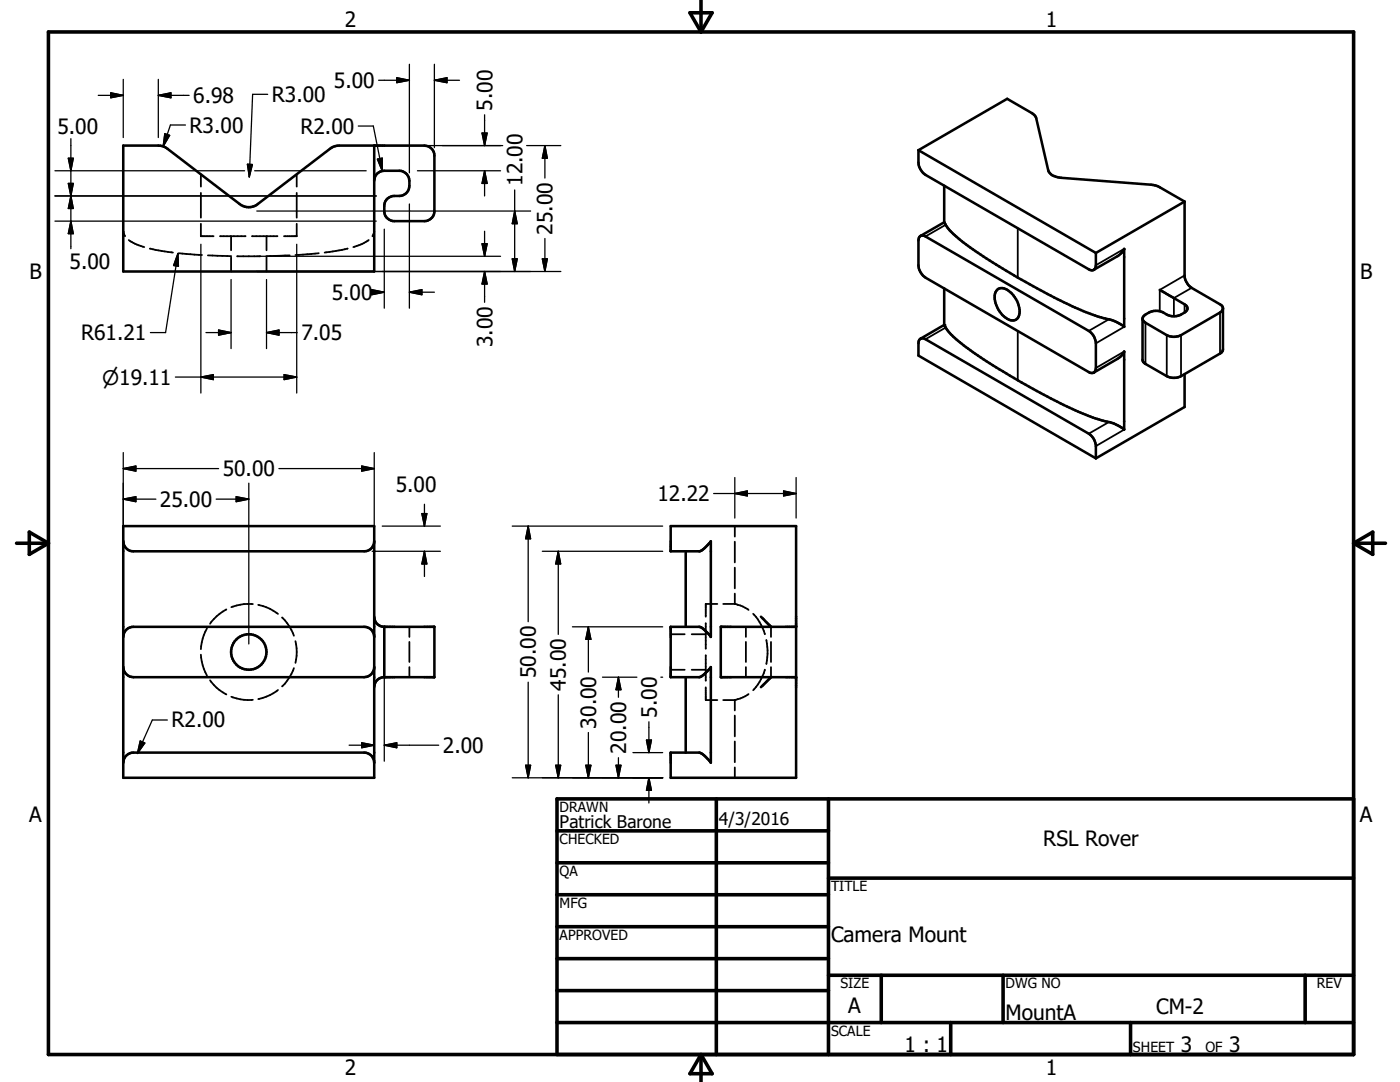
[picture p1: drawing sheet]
<svg xmlns="http://www.w3.org/2000/svg" width="279mm" height="216mm" viewBox="0 0 279 216" stroke-linecap="round" stroke-linejoin="round" font-family="sans-serif">
<g fill="none" stroke="#000" stroke-width=".51">
<path d="M74.7 29.1v25.1h-50.1v-25.1h7l1.2 .2 15 11.4a2.91 2.91 0 0 0 3.7 0l15-11.4 1.2-.2h17a2.03 2.03 0 0 1 2 2v11a1.99 1.99 0 0 1-2 2h-6a2.03 2.03 0 0 1-2-2 2.42 2.42 0 0 1 1-2.7 3.6 3.6 0 0 1 2.3-.3 2.04 2.04 0 0 0 1.7-2 2.37 2.37 0 0 0-1.7-3h-3.3a1.98 1.98 0 0 0-2 2M183.3 30v2.4a3.2 3.2 0 0 0 1.4 2.5l32.6 18.8a.86 .86 0 0 0 1 .1 .86 .86 0 0 0 .4-.9v-2.4M183.3 30l35.4 20.5M183.3 30l17.7-10.3 4.9 2.9 .8 .8 2.5 10.6a2.61 2.61 0 0 0 2.6 1.5l18.3 1.4 1.1 .3 5.2 3M188.4 37.1v7.3M183.6 47.1l.6-.1 .5 .2 32.6 18.8a3.2 3.2 0 0 1 1.4 2.5v4.9a.86 .86 0 0 1-.4 1 .86 .86 0 0 1-1-.2l-32.6-18.8a3.3 3.3 0 0 1-1.4-2.5v-4.9l.1-.5zM188.4 44.4a11.7 11.7 0 0 0 3.9 4 130.2 130.2 0 0 0 25.8 14.4l1.3 .5a11.2 11.2 0 0 1 4.8 1.8l.2 .1v-15.5M188.4 57.5v7.4a9.6 9.6 0 0 0 3.2 3.4 126.9 126.9 0 0 0 26.5 15l1.7 .6a10.5 10.5 0 0 1 4.5 1.7l.1 .1M188.4 44.4l-4.7 2.7M199 57.8a1.88 1.88 0 0 1 2.6 .5 4.9 4.9 0 0 1 1.7 4.9 1.57 1.57 0 0 1-2.6 .2 5 5 0 0 1-2-5.1zM224.4 49.7l-1.1 1.2-5 2.9M231.5 57.8l4.9 2.9a.87 .87 0 0 1 .6 .8 .87 .87 0 0 1-.6 .9 3.6 3.6 0 0 1-4.5-.2 3.2 3.2 0 0 0-3.9 1.3l.1 .4 .5 .5 4.2 2.5a3.2 3.2 0 0 0 2.9 0l7.8-4.5 .4-.4 .2-.4"/>
<path d="M236.4 40.2v15.1a3.5 3.5 0 0 0 1.4 2.1l6.1 3.6 .2 .4v8.3l-.4 .7-8 4.7a3.2 3.2 0 0 1-2.9 0l-4.2-2.5-.6-.6v-8.4M236.4 40.2l-17.7 10.3M183.6 67.6l.4-.1 .7 .2 32.6 18.8a3.2 3.2 0 0 1 1.4 2.5v2.5l-35.4-20.5v-2.8zM188.4 64.8l-4.7 2.8M224.4 70.1v15.6M224.4 70.2l-.4 .6-.7 .6-5 2.9M236.4 74.7v6.5l-17.7 10.3M24.6 105h50.1v50.2h-50.1zM24.6 108a2.03 2.03 0 0 0 2 2h46.1a1.98 1.98 0 0 0 2-2M133.9 105h25v50.2h-25v-5h5.6a5.8 5.8 0 0 1 2.4 2v-19.1l-.8 .9a3.2 3.2 0 0 1-1.6 1.1h-5.6v-10h5.6a5.8 5.8 0 0 1 2.4 2v-19.1l-1.4 1.4-.8 .6h-5.8zM136.9 110v15.1M24.6 127.1a2.03 2.03 0 0 1 2-2h46.1a1.98 1.98 0 0 1 2 2"/>
<path d="M24.6 133.1a2.07 2.07 0 0 0 2 2h46.1a2.03 2.03 0 0 0 2-2M74.7 123.1a1.98 1.98 0 0 0 2 2M76.7 125.1h10v10h-10.3a2.02 2.02 0 0 0-1.7 2M76.7 125.1v10M136.9 135.1v15.1M151.9 123.1l2 2M153.8 135.1l-1.9 2M158.9 125.1h-15.1v10h15.1M24.6 152.2a2.03 2.03 0 0 1 2-2h46.1a2.03 2.03 0 0 1 2 2"/>
<circle cx="49.7" cy="130.1" r="3.5"/>
</g>
<g fill="none" stroke="#000" stroke-width=".36">
<path d="M40.1 34.8v2.4M40.1 38.5v4.9M59.2 34.8v2.4M59.2 38.5v4.9M24.6 46.1v.1M24.6 46.2l.4 .9M25.7 47.9l1.2 .7 1.9 .7M29.9 49.6l4.6 .8M35.7 50.5l4.6 .4M40.1 44.7v2.4h2.5M41.5 51l4.6 .1M43.9 47.1h5.1"/>
<path d="M46.1 47.1v2.8M46.1 51.3v2.9M47.3 51.1h4.7M50.3 47.1h5.1M53.2 47.1v2.8M53.2 51.3v2.9M57.8 51l-4.7 .1M59.2 44.7v2.4h-2.5M63.6 50.5l-4.6 .4M69.3 49.6h.1M69.3 49.6l-4.5 .8M73.6 47.9l-1.3 .7-1.8 .7"/>
<path d="M74.7 46.1l-.4 1M188.7 44.9l-4 2.3M203.1 45.6v9.8M224.4 49.7l-5.7 3.2M236.4 55l-4.9 2.8v4.3M237.8 57.4l-3.5 2.1v3.6M188.7 65.4l-4 2.3M203.1 66v9.9M221.3 63.7l-4 2.3M224.4 65.2l-5.7 3.3M224.4 70.1l-5.7 3.3M228.6 64.4v8.2"/>
<path d="M232.8 66.9v8.2M235.7 66.9v8.2M236.4 60.7v1.7M243.5 62.4v8.1M221.3 84.2l-4 2.3M224.4 85.7l-5.7 3.3M146.6 105v2.1M146.6 108.1v4.1M146.6 113.3v4.1M146.6 118.4v2.1M40.1 130.6l.3 2.1 .9 2.1M41.3 125.4l-.9 2-.3 2.1"/>
<path d="M41.9 135.7l1.3 1.5 2 1.4M45.2 121.6l-2 1.4-1.3 1.5M46.2 139l1.7 .5 2.6 .1M50.5 120.5h-1.8l-2.5 .7M51.5 120.7l2.4 .8 1.6 1M55.5 137.7l-1.6 1-2.4 .8M56.3 123.2h.1M56.3 136.9v.1M56.3 123.2l1.5 1.8 .9 1.9M58.7 133.3l-.9 1.9-1.5 1.7M59 127.9l.2 2.2-.2 2.2M81.7 125.1v2"/>
<path d="M81.7 128.1v4M81.7 133.1v2M133.9 126.6h2.7M133.9 133.6h2.7M138 126.6h2.8M138 133.6h2.8M140.8 124.3v5.2M140.8 130.7v5.1M140.8 137.1v2.6h2.4M143.2 120.5h-2.4v2.6M144.3 120.5l2.5 .1M144.3 139.7h2.3"/>
<path d="M146.6 139.7v2.1M146.8 139.6l-.2 .1M147.1 120.6l1.1 .4 1.2 .7M148.9 125.1v2M148.9 128.1v4M148.9 133.1v2M149.4 138.5l-1.2 .7-1.1 .4M150.3 122.5a10 10 0 0 1 2.3 4.1M152.6 133.6a10.3 10.3 0 0 1-2.3 4.1M153 127.7a12.1 12.1 0 0 1 0 4.7M153 132.4v.1M153.9 125.1v2"/>
<path d="M153.9 128.1v4M153.9 133.1v2M146.6 142.8v4.1M146.6 148v4.1M146.6 153.1v2.1"/>
</g>
<g fill="#000">
<circle cx="188.4" cy="64.9" r=".25"/>
<circle cx="146.6" cy="139.7" r=".18"/>
<circle cx="146.6" cy="120.5" r=".18"/>
</g>
<g fill="none" stroke="#000" stroke-width=".71">
<path d="M9.7 6.4h260.4v204h-260.4zM137.7 2.6h4.4l-2.2 3.8zM139.9 0v6.4M3.3 108.4h6.4M5.8 106.2l3.9 2.2-3.9 2.2zM270.1 108.4h6.4M270.1 108.4l3.9-2.2v4.4zM143 159.4v51M165.3 159.4v51M270.1 159.4h-158.9v51M111.2 165.8h54.1M111.2 172.2h54.1"/>
<path d="M111.2 178.5h54.1M165.3 175.2h104.8M111.2 184.9h54.1M111.2 191.3h54.1M111.2 197.7h54.1M165.3 194.6h104.8M175.9 194.6v9.4M200.2 194.6v9.4M260.5 194.6v9.4M111.2 204h158.9M139.9 210.4v5.5M139.9 210.4l2.2 3.8h-4.4z"/>
<path d="M189.7 204v6.4M225.6 204v6.4"/>
</g>
<g fill="none" stroke="#000" stroke-width=".25">
<path d="M19.6 19h5M22.1 18.5l2.5 .5-2.5 .5zM24.6 15.8v11.6M31.6 19h6.1M31.6 19l2.5-.5v1zM31.6 15.8v11.6M53.4 18.8h-3l-.6 16.5M75.5 16h6.2M79.2 15.5l2.5 .5-2.5 .5zM81.7 12.8v21.7M86.7 16h5M86.7 16l2.5-.5v1z"/>
<path d="M86.7 12.8v16.7M11 34.1h37.8M11 39.1h64.1M13.6 31.6h1l-.5 2.5zM13.6 36.6h1l-.5 2.5zM14.1 27.7v21.9M14.1 39.1l.5 2.5h-1zM32.9 26.7l1 .3-1.3 2.2zM37 24.9h-3l-1.4 4.3M49.4 32.8h1l-.6 2.5zM50.8 34.1h22.3M71.5 25.1h3l1.8 9"/>
<path d="M75.3 31.8l1-.2v2.5zM76.3 29.1h24M83.3 34.1h16.6M96.2 26.6h1l-.5 2.5zM96.7 22.9v6.2M96.7 34.1v5M96.7 34.1l.5 2.5h-1zM102.7 37.9v16.3M105.1 29.1h6.8M108.7 29.1v6.4M108.7 29.1l.5 2.5h-1zM11 44.1h64.1"/>
<path d="M14.1 44.1l.5 2.5h-1zM35.5 50.6l-2.5 15.8h-3M35.5 50.6l.1 2.5-1-.1zM40.1 48.7v29.7M46.1 55.8v13.8M51.3 54.2h60.6M51.3 42.1h54.6M51.3 51.1h48.6M53.2 55.8v13.8M59.2 48.7v29.7M74.2 58.3h2.5M74.2 57.8l2.5 .5-2.5 .5z"/>
<path d="M76.7 45.7v15.8M81.7 58.3h5M81.7 58.3l2.5-.5v1zM81.7 40.7v20.8M96.2 48.6h1l-.5 2.5zM96.7 46.1v5M96.7 54.2v6.1M96.7 54.2l.5 2.5h-1zM102.2 51.6h1l-.5 2.6zM102.7 42.1l.5 2.5h-1zM108.2 51.6h1l-.5 2.6zM108.7 47.6v6.6"/>
<path d="M35 75.2h24.2M40.1 75.2l2.5-.4v1zM41.1 66.4h5M43.6 65.9l2.5 .5-2.5 .5zM53.2 66.4h6.1M53.2 66.4l2.5-.5v1zM56.7 74.8l2.5 .4-2.5 .6zM24.6 99.6h6.5M24.6 99.6l2.5-.5v1zM24.6 93.5l2.5-.5v1zM24.6 90.3v18.1M24.6 93.5h19"/>
<path d="M43.1 99.6h6.6M47.1 99.1l2.6 .5-2.6 .5zM49.7 96.4v32.1M55.7 93.5h19M72.2 93l2.5 .5-2.5 .5zM74.7 90.3v18.1M142.4 98.5h16.5M146.6 98.5l2.5-.5v1zM146.6 95.3v8.1M156.4 98l2.5 .5-2.5 .5zM158.9 95.3v8.1M74.3 110h13.6"/>
<path d="M76.3 105h11.6M84.2 102.5h1l-.5 2.5zM84.7 110l.5 2.5h-1zM84.7 100.6v4.4M84.7 110v5M102.2 105h30M105.4 105v19.1M105.4 105l.5 2.5h-1zM108.2 110h24M111.4 110v16.6M111.4 110l.5 2.5h-1zM74.7 126.7v25.2"/>
<path d="M76.7 126.7v25.2M105.4 136.1v19.1M111.4 138.6v16.6M114.2 125.1h18M117.4 125.1v9M117.4 125.1l.5 2.5h-1zM120.2 135.1h6.9M123.4 135.1v4M123.4 135.1l.5 2.5h-1zM131.9 135.1h.3M28 147.9l.9 .4-1.5 2.1zM33.4 143.7h-3l-3 6.7"/>
<path d="M69.7 148.7h5M72.2 148.2l2.5 .5-2.5 .5zM76.7 148.7h10.9M76.7 148.7l2.5-.5v1zM102.2 155.2h30M104.9 152.7h1l-.5 2.5zM110.9 152.7h1l-.5 2.5zM116.9 152.7h1l-.5 2.5zM117.4 146.2v9M122.9 152.7h1l-.5 2.5zM123.4 151.2v4M126.3 150.2h5.9"/>
<path d="M129 147.7h1l-.5 2.5zM129.5 144v6.2M129.5 155.2v5M129.5 155.2l.5 2.5h-1z"/>
</g>
<g fill="#000" stroke="#000" stroke-width=".25">
<path d="M22.1 18.5l2.5 .5-2.5 .5zM31.6 19l2.5-.5v1zM79.2 15.5l2.5 .5-2.5 .5zM86.7 16l2.5-.5v1zM13.6 36.6h1l-.5 2.5zM13.6 31.6h1l-.5 2.5zM32.9 26.7l1 .3-1.3 2.2zM49.4 32.8h1l-.6 2.5zM75.3 31.8l1-.2v2.5zM96.2 26.6h1l-.5 2.5zM96.7 34.1l.5 2.5h-1zM108.7 29.1l.5 2.5h-1z"/>
<path d="M14.1 44.1l.5 2.5h-1zM14.1 39.1l.5 2.5h-1zM35.5 50.6l.1 2.5-1-.1zM74.2 57.8l2.5 .5-2.5 .5zM81.7 58.3l2.5-.5v1zM96.2 48.6h1l-.5 2.5zM96.7 54.2l.5 2.5h-1zM102.2 51.6h1l-.5 2.6zM102.7 42.1l.5 2.5h-1zM108.2 51.6h1l-.5 2.6zM40.1 75.2l2.5-.4v1zM43.6 65.9l2.5 .5-2.5 .5z"/>
<path d="M53.2 66.4l2.5-.5v1zM56.7 74.8l2.5 .4-2.5 .6zM24.6 99.6l2.5-.5v1zM24.6 93.5l2.5-.5v1zM72.2 93l2.5 .5-2.5 .5zM146.6 98.5l2.5-.5v1zM156.4 98l2.5 .5-2.5 .5zM47.1 99.1l2.6 .5-2.6 .5zM84.2 102.5h1l-.5 2.5zM84.7 110l.5 2.5h-1zM105.4 105l.5 2.5h-1zM111.4 110l.5 2.5h-1z"/>
<path d="M117.4 125.1l.5 2.5h-1zM123.4 135.1l.5 2.5h-1zM28 147.9l.9 .4-1.5 2.1zM72.2 148.2l2.5 .5-2.5 .5zM76.7 148.7l2.5-.5v1zM104.9 152.7h1l-.5 2.5zM110.9 152.7h1l-.5 2.5zM116.9 152.7h1l-.5 2.5zM122.9 152.7h1l-.5 2.5zM129 147.7h1l-.5 2.5zM129.5 155.2l.5 2.5h-1z"/>
</g>
<g font-size="4.2">
<text x="68.8" y="5.4">2</text>
<text x="208.7" y="5.4">1</text>
<text x="66.6" y="17.6">5.00</text>
<text x="38.6" y="20.6">6.98</text>
<text x="54.2" y="20.4">R3.00</text>
<text x="98.3" y="22.1" transform="rotate(-90 98.3 22.1)">5.00</text>
<text x="11.5" y="26.8">5.00</text>
<text x="37.8" y="26.5">R3.00</text>
<text x="59.9" y="26.7">R2.00</text>
<text x="104.3" y="37.1" transform="rotate(-90 104.3 37.1)">12.00</text>
<text x="110.3" y="46.8" transform="rotate(-90 110.3 46.8)">25.00</text>
<text x="13.9" y="53.6">5.00</text>
<text x="5.9" y="55.7">B</text>
<text x="66.2" y="59.8">5.00</text>
<text x="271.4" y="55.7">B</text>
<text x="16.2" y="67.9">R61.21</text>
<text x="60.2" y="67.9">7.05</text>
<text x="98.3" y="69.3" transform="rotate(-90 98.3 69.3)">3.00</text>
<text x="44.5" y="95">50.00</text>
<text x="31.9" y="101.1">25.00</text>
<text x="79" y="98.2">5.00</text>
<text x="131.2" y="100">12.22</text>
<text x="106.9" y="135.3" transform="rotate(-90 106.9 135.3)">50.00</text>
<text x="112.9" y="137.8" transform="rotate(-90 112.9 137.8)">45.00</text>
<text x="131.1" y="143.2" transform="rotate(-90 131.1 143.2)">5.00</text>
<text x="34.2" y="145.2">R2.00</text>
<text x="119" y="145.4" transform="rotate(-90 119 145.4)">30.00</text>
<text x="88.4" y="150.2">2.00</text>
<text x="125" y="150.4" transform="rotate(-90 125 150.4)">20.00</text>
<text x="5.8" y="164.1">A</text>
<text x="271.4" y="164.1">A</text>
<text x="208.2" y="168.8">RSL Rover</text>
<text x="165.9" y="188">Camera Mount</text>
<text x="169.3" y="202.1">A</text>
<text x="200.7" y="203.5">MountA</text>
<text x="230.8" y="202.4">CM-2</text>
<text x="180.5" y="209.9">1 : 1</text>
<text x="235.7" y="209.8">3</text>
<text x="245.3" y="209.8">3</text>
<text x="68.8" y="214.5">2</text>
<text x="208.7" y="214.5">1</text>
</g>
<text font-size="4" x="20.4" y="76.8">⌀19.11</text>
<g font-size="3.5">
<text x="111.7" y="165.2">Patrick Barone</text>
<text x="143.4" y="164.7">4/3/2016</text>
</g>
<g font-size="2.8">
<text x="111.7" y="161.9">DRAWN</text>
<text x="111.7" y="168.4">CHECKED</text>
<text x="111.7" y="174.8">QA</text>
<text x="165.9" y="177.8">TITLE</text>
<text x="111.7" y="181.1">MFG</text>
<text x="111.7" y="187.5">APPROVED</text>
<text x="167.7" y="197.2">SIZE</text>
<text x="200.7" y="197.2">DWG NO</text>
<text x="262.8" y="197.1">REV</text>
<text x="165.9" y="206.6">SCALE</text>
<text x="226.1" y="209.8">SHEET</text>
<text x="240.6" y="209.8">OF</text>
</g>
</svg>
